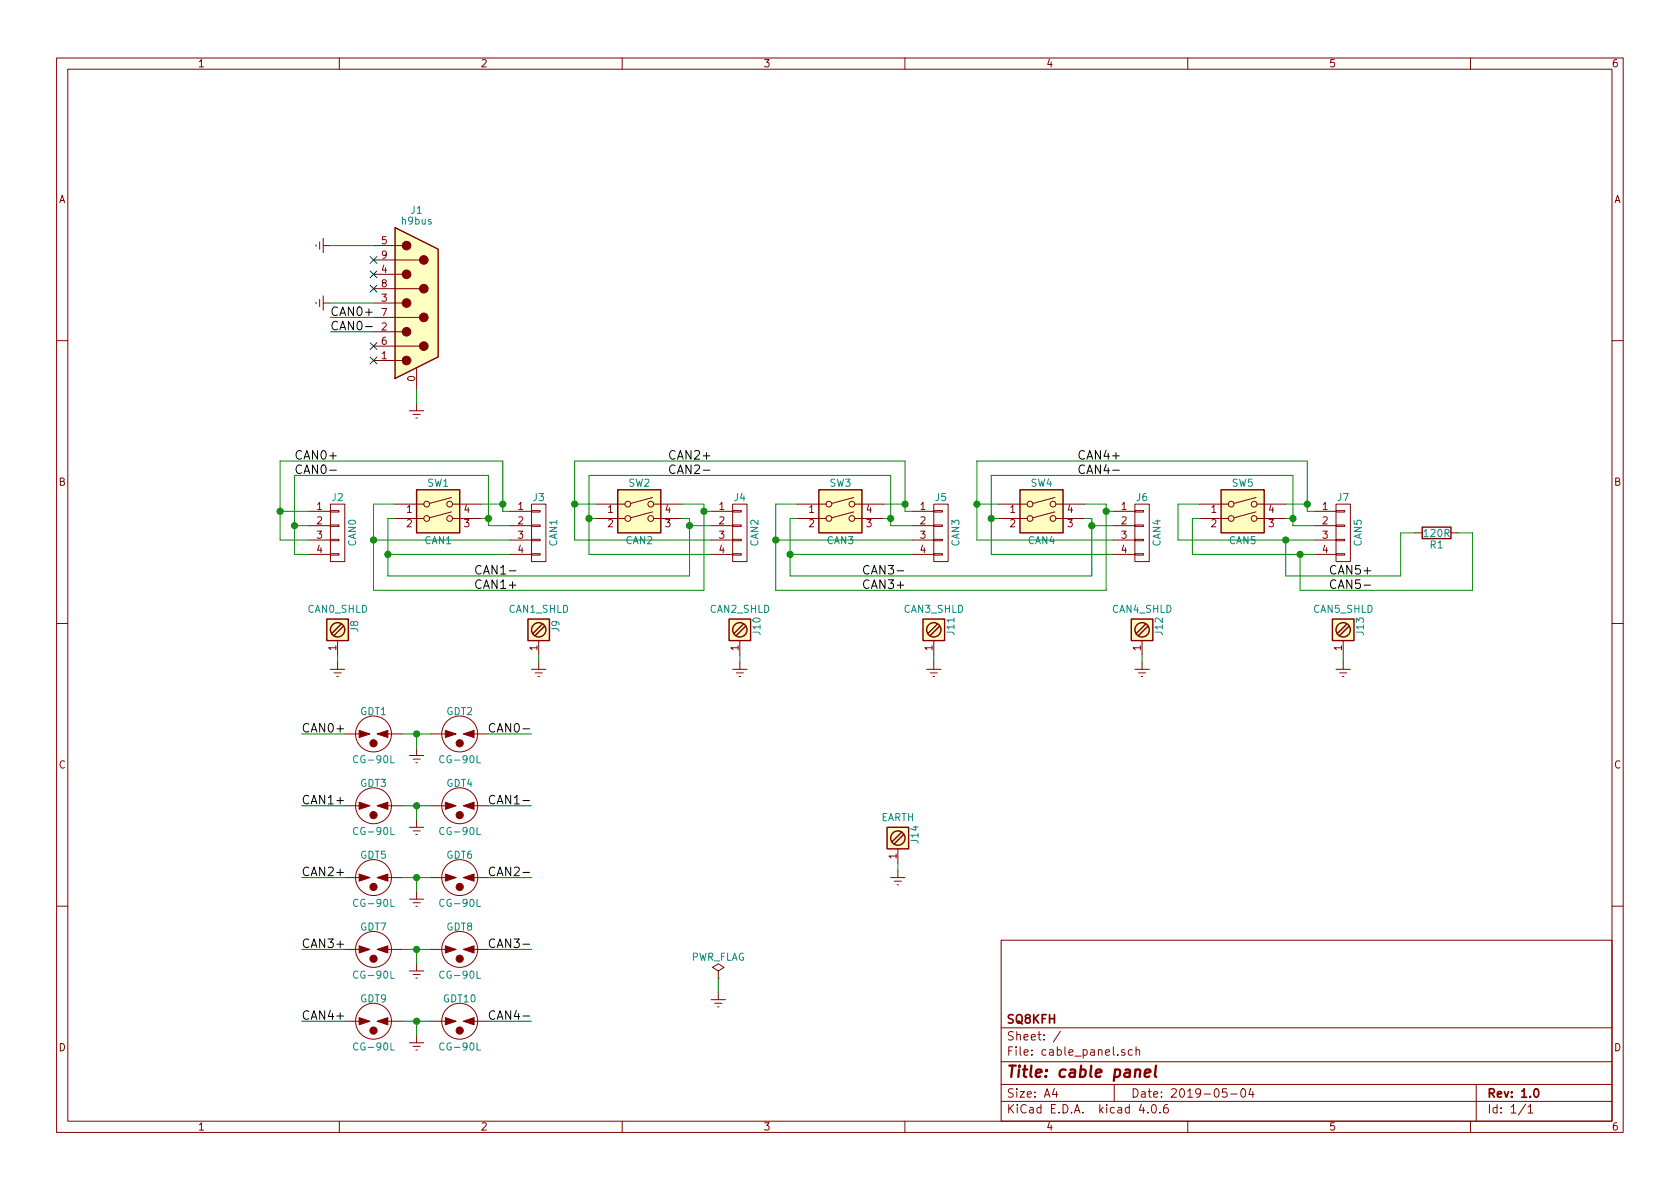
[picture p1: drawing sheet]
EESchema Schematic File Version 2
LIBS:power
LIBS:device
LIBS:transistors
LIBS:conn
LIBS:linear
LIBS:regul
LIBS:74xx
LIBS:cmos4000
LIBS:adc-dac
LIBS:memory
LIBS:xilinx
LIBS:microcontrollers
LIBS:dsp
LIBS:microchip
LIBS:analog_switches
LIBS:motorola
LIBS:texas
LIBS:intel
LIBS:audio
LIBS:interface
LIBS:digital-audio
LIBS:philips
LIBS:display
LIBS:cypress
LIBS:siliconi
LIBS:opto
LIBS:atmel
LIBS:contrib
LIBS:valves
LIBS:kfhlib
LIBS:switches
LIBS:cable_panel-cache
EELAYER 25 0
EELAYER END
$Descr A4 11693 8268
encoding utf-8
Sheet 1 1
Title "cable panel"
Date "2019-05-04"
Rev "1.0"
Comp "SQ8KFH"
Comment1 ""
Comment2 ""
Comment3 ""
Comment4 ""
$EndDescr
$Comp
L CONN_01X04 J2
U 1 1
P 2350 3700
F 0 "J2" H 2350 3950 50  0000 C CNN
F 1 "CAN0" V 2450 3700 50  0000 C CNN
F 2 "kfhlib:PCB-PLUS" H 2350 3700 50  0001 C CNN
F 3 "" H 2350 3700 50  0001 C CNN
	1    2350 3700
	1    0    0    -1  
$EndComp
$Comp
L CONN_01X04 J3
U 1 1
P 3750 3700
F 0 "J3" H 3750 3950 50  0000 C CNN
F 1 "CAN1" V 3850 3700 50  0000 C CNN
F 2 "kfhlib:PCB-PLUS" H 3750 3700 50  0001 C CNN
F 3 "" H 3750 3700 50  0001 C CNN
	1    3750 3700
	1    0    0    -1  
$EndComp
$Comp
L CONN_01X04 J4
U 1 1
P 5150 3700
F 0 "J4" H 5150 3950 50  0000 C CNN
F 1 "CAN2" V 5250 3700 50  0000 C CNN
F 2 "kfhlib:PCB-PLUS" H 5150 3700 50  0001 C CNN
F 3 "" H 5150 3700 50  0001 C CNN
	1    5150 3700
	1    0    0    -1  
$EndComp
$Comp
L CONN_01X04 J5
U 1 1
P 6550 3700
F 0 "J5" H 6550 3950 50  0000 C CNN
F 1 "CAN3" V 6650 3700 50  0000 C CNN
F 2 "kfhlib:PCB-PLUS" H 6550 3700 50  0001 C CNN
F 3 "" H 6550 3700 50  0001 C CNN
	1    6550 3700
	1    0    0    -1  
$EndComp
$Comp
L CONN_01X04 J6
U 1 1
P 7950 3700
F 0 "J6" H 7950 3950 50  0000 C CNN
F 1 "CAN4" V 8050 3700 50  0000 C CNN
F 2 "kfhlib:PCB-PLUS" H 7950 3700 50  0001 C CNN
F 3 "" H 7950 3700 50  0001 C CNN
	1    7950 3700
	1    0    0    -1  
$EndComp
$Comp
L CONN_01X04 J7
U 1 1
P 9350 3700
F 0 "J7" H 9350 3950 50  0000 C CNN
F 1 "CAN5" V 9450 3700 50  0000 C CNN
F 2 "kfhlib:PCB-PLUS" H 9350 3700 50  0001 C CNN
F 3 "" H 9350 3700 50  0001 C CNN
	1    9350 3700
	1    0    0    -1  
$EndComp
$Comp
L DB9_MALE_MountingHoles J1
U 1 1
P 2900 2100
F 0 "J1" H 2900 2750 50  0000 C CNN
F 1 "h9bus" H 2900 2675 50  0000 C CNN
F 2 "Connectors:DB9MD" H 2900 2100 50  0001 C CNN
F 3 "" H 2900 2100 50  0001 C CNN
	1    2900 2100
	1    0    0    -1  
$EndComp
$Comp
L R R1
U 1 1
P 10000 3700
F 0 "R1" V 10080 3700 50  0000 C CNN
F 1 "120R" V 10000 3700 50  0000 C CNN
F 2 "Resistors_SMD:R_1206_HandSoldering" V 9930 3700 50  0001 C CNN
F 3 "" H 10000 3700 50  0001 C CNN
	1    10000 3700
	0    1    1    0   
$EndComp
$Comp
L Screw_Terminal_1x01 J14
U 1 1
P 6250 5800
F 0 "J14" H 6250 5950 50  0000 C TNN
F 1 "EARTH" V 6100 5800 50  0000 C TNN
F 2 "kfhlib:Screw_Terminal_M4" H 6250 5675 50  0001 C CNN
F 3 "" H 6250 5700 50  0001 C CNN
	1    6250 5800
	0    1    1    0   
$EndComp
$Comp
L Earth #PWR01
U 1 1
P 2300 2100
F 0 "#PWR01" H 2300 1850 50  0001 C CNN
F 1 "Earth" H 2300 1950 50  0001 C CNN
F 2 "" H 2300 2100 50  0001 C CNN
F 3 "" H 2300 2100 50  0001 C CNN
	1    2300 2100
	0    1    1    0   
$EndComp
$Comp
L Earth #PWR02
U 1 1
P 2900 2800
F 0 "#PWR02" H 2900 2550 50  0001 C CNN
F 1 "Earth" H 2900 2650 50  0001 C CNN
F 2 "" H 2900 2800 50  0001 C CNN
F 3 "" H 2900 2800 50  0001 C CNN
	1    2900 2800
	1    0    0    -1  
$EndComp
$Comp
L Earth #PWR03
U 1 1
P 2300 1700
F 0 "#PWR03" H 2300 1450 50  0001 C CNN
F 1 "Earth" H 2300 1550 50  0001 C CNN
F 2 "" H 2300 1700 50  0001 C CNN
F 3 "" H 2300 1700 50  0001 C CNN
	1    2300 1700
	0    1    1    0   
$EndComp
NoConn ~ 2600 2500
NoConn ~ 2600 2400
NoConn ~ 2600 2000
NoConn ~ 2600 1900
NoConn ~ 2600 1800
$Comp
L SW_DIP_x02 SW1
U 1 1
P 3050 3600
F 0 "SW1" H 3050 3850 50  0000 C CNN
F 1 "CAN1" H 3050 3450 50  0000 C CNN
F 2 "Buttons_Switches_THT:SW_DIP_x2_W7.62mm_Slide_LowProfile" H 3050 3600 50  0001 C CNN
F 3 "" H 3050 3600 50  0001 C CNN
	1    3050 3600
	1    0    0    -1  
$EndComp
$Comp
L SW_DIP_x02 SW4
U 1 1
P 7250 3600
F 0 "SW4" H 7250 3850 50  0000 C CNN
F 1 "CAN4" H 7250 3450 50  0000 C CNN
F 2 "Buttons_Switches_THT:SW_DIP_x2_W7.62mm_Slide_LowProfile" H 7250 3600 50  0001 C CNN
F 3 "" H 7250 3600 50  0001 C CNN
	1    7250 3600
	1    0    0    -1  
$EndComp
$Comp
L SW_DIP_x02 SW3
U 1 1
P 5850 3600
F 0 "SW3" H 5850 3850 50  0000 C CNN
F 1 "CAN3" H 5850 3450 50  0000 C CNN
F 2 "Buttons_Switches_THT:SW_DIP_x2_W7.62mm_Slide_LowProfile" H 5850 3600 50  0001 C CNN
F 3 "" H 5850 3600 50  0001 C CNN
	1    5850 3600
	1    0    0    -1  
$EndComp
$Comp
L SW_DIP_x02 SW2
U 1 1
P 4450 3600
F 0 "SW2" H 4450 3850 50  0000 C CNN
F 1 "CAN2" H 4450 3450 50  0000 C CNN
F 2 "Buttons_Switches_THT:SW_DIP_x2_W7.62mm_Slide_LowProfile" H 4450 3600 50  0001 C CNN
F 3 "" H 4450 3600 50  0001 C CNN
	1    4450 3600
	1    0    0    -1  
$EndComp
$Comp
L SW_DIP_x02 SW5
U 1 1
P 8650 3600
F 0 "SW5" H 8650 3850 50  0000 C CNN
F 1 "CAN5" H 8650 3450 50  0000 C CNN
F 2 "Buttons_Switches_THT:SW_DIP_x2_W7.62mm_Slide_LowProfile" H 8650 3600 50  0001 C CNN
F 3 "" H 8650 3600 50  0001 C CNN
	1    8650 3600
	1    0    0    -1  
$EndComp
Wire Wire Line
	2300 2100 2600 2100
Wire Wire Line
	2300 1700 2600 1700
Wire Wire Line
	3350 3600 3400 3600
Wire Wire Line
	3400 3300 3400 3650
Wire Wire Line
	3400 3650 3550 3650
Wire Wire Line
	3350 3500 3500 3500
Wire Wire Line
	3500 3200 3500 3550
Wire Wire Line
	3500 3550 3550 3550
Wire Wire Line
	3550 3750 2600 3750
Wire Wire Line
	2600 3500 2600 4100
Wire Wire Line
	2600 3500 2750 3500
Wire Wire Line
	3550 3850 2700 3850
Wire Wire Line
	2700 3600 2700 4000
Wire Wire Line
	2700 3600 2750 3600
Wire Wire Line
	4750 3500 4900 3500
Wire Wire Line
	4900 3500 4900 4100
Wire Wire Line
	4900 3550 4950 3550
Wire Wire Line
	4750 3600 4800 3600
Wire Wire Line
	4800 3600 4800 4000
Wire Wire Line
	4800 3650 4950 3650
Wire Wire Line
	6150 3500 6300 3500
Wire Wire Line
	6300 3200 6300 3550
Wire Wire Line
	6300 3550 6350 3550
Wire Wire Line
	6150 3600 6200 3600
Wire Wire Line
	6200 3300 6200 3650
Wire Wire Line
	6200 3650 6350 3650
Wire Wire Line
	7550 3500 7700 3500
Wire Wire Line
	7700 3500 7700 4100
Wire Wire Line
	7700 3550 7750 3550
Wire Wire Line
	7550 3600 7600 3600
Wire Wire Line
	7600 3600 7600 4000
Wire Wire Line
	7600 3650 7750 3650
Wire Wire Line
	8950 3500 9100 3500
Wire Wire Line
	9100 3200 9100 3550
Wire Wire Line
	9100 3550 9150 3550
Wire Wire Line
	8950 3600 9000 3600
Wire Wire Line
	9000 3300 9000 3650
Wire Wire Line
	9000 3650 9150 3650
Wire Wire Line
	4000 3750 4950 3750
Wire Wire Line
	4000 3200 4000 3750
Wire Wire Line
	4000 3500 4150 3500
Wire Wire Line
	4100 3850 4950 3850
Wire Wire Line
	4100 3300 4100 3850
Wire Wire Line
	4100 3600 4150 3600
Wire Wire Line
	6350 3750 5400 3750
Wire Wire Line
	5400 3500 5400 4100
Wire Wire Line
	5400 3500 5550 3500
Wire Wire Line
	6350 3850 5500 3850
Wire Wire Line
	5500 3600 5500 4000
Wire Wire Line
	5500 3600 5550 3600
Wire Wire Line
	6800 3750 7750 3750
Wire Wire Line
	6800 3200 6800 3750
Wire Wire Line
	6800 3500 6950 3500
Wire Wire Line
	6900 3850 7750 3850
Wire Wire Line
	6900 3300 6900 3850
Wire Wire Line
	6900 3600 6950 3600
Wire Wire Line
	8200 3750 9150 3750
Wire Wire Line
	8200 3750 8200 3500
Wire Wire Line
	8200 3500 8350 3500
Wire Wire Line
	8300 3850 9150 3850
Wire Wire Line
	8300 3850 8300 3600
Wire Wire Line
	8300 3600 8350 3600
Wire Wire Line
	10150 3700 10250 3700
Wire Wire Line
	10250 3700 10250 4100
Wire Wire Line
	10250 4100 9050 4100
Wire Wire Line
	9050 4100 9050 3850
Connection ~ 9050 3850
Wire Wire Line
	9850 3700 9750 3700
Wire Wire Line
	9750 3700 9750 4000
Wire Wire Line
	9750 4000 8950 4000
Wire Wire Line
	8950 4000 8950 3750
Connection ~ 8950 3750
Wire Wire Line
	6800 3200 9100 3200
Connection ~ 9100 3500
Connection ~ 6800 3500
Wire Wire Line
	6900 3300 9000 3300
Connection ~ 9000 3600
Connection ~ 6900 3600
Wire Wire Line
	5500 4000 7600 4000
Connection ~ 5500 3850
Connection ~ 7600 3650
Wire Wire Line
	5400 4100 7700 4100
Connection ~ 5400 3750
Connection ~ 7700 3550
Wire Wire Line
	6300 3200 4000 3200
Connection ~ 4000 3500
Connection ~ 6300 3500
Wire Wire Line
	6200 3300 4100 3300
Connection ~ 4100 3600
Connection ~ 6200 3600
Wire Wire Line
	4900 4100 2600 4100
Connection ~ 2600 3750
Connection ~ 4900 3550
Wire Wire Line
	4800 4000 2700 4000
Connection ~ 2700 3850
Connection ~ 4800 3650
Wire Wire Line
	3500 3200 1950 3200
Wire Wire Line
	1950 3200 1950 3750
Wire Wire Line
	1950 3750 2150 3750
Connection ~ 3500 3500
Wire Wire Line
	2150 3550 1950 3550
Connection ~ 1950 3550
Wire Wire Line
	3400 3300 2050 3300
Wire Wire Line
	2050 3300 2050 3850
Wire Wire Line
	2050 3650 2150 3650
Connection ~ 3400 3600
Wire Wire Line
	2050 3850 2150 3850
Connection ~ 2050 3650
Text Label 2050 3200 0    60   ~ 0
CAN0+
Text Label 2050 3300 0    60   ~ 0
CAN0-
Text Label 3300 4100 0    60   ~ 0
CAN1+
Text Label 3300 4000 0    60   ~ 0
CAN1-
Text Label 4650 3200 0    60   ~ 0
CAN2+
Text Label 4650 3300 0    60   ~ 0
CAN2-
Text Label 6000 4100 0    60   ~ 0
CAN3+
Text Label 6000 4000 0    60   ~ 0
CAN3-
Text Label 7500 3200 0    60   ~ 0
CAN4+
Text Label 7500 3300 0    60   ~ 0
CAN4-
Text Label 9250 4000 0    60   ~ 0
CAN5+
Text Label 9250 4100 0    60   ~ 0
CAN5-
Wire Wire Line
	6250 6000 6250 6050
$Comp
L Screw_Terminal_1x01 J8
U 1 1
P 2350 4350
F 0 "J8" H 2350 4500 50  0000 C TNN
F 1 "CAN0_SHLD" V 2200 4350 50  0000 C TNN
F 2 "Wire_Pads:SolderWirePad_single_1-2mmDrill" H 2350 4225 50  0001 C CNN
F 3 "" H 2350 4250 50  0001 C CNN
	1    2350 4350
	0    1    1    0   
$EndComp
$Comp
L Earth #PWR04
U 1 1
P 2350 4600
F 0 "#PWR04" H 2350 4350 50  0001 C CNN
F 1 "Earth" H 2350 4450 50  0001 C CNN
F 2 "" H 2350 4600 50  0001 C CNN
F 3 "" H 2350 4600 50  0001 C CNN
	1    2350 4600
	1    0    0    -1  
$EndComp
Wire Wire Line
	2350 4600 2350 4550
$Comp
L Screw_Terminal_1x01 J9
U 1 1
P 3750 4350
F 0 "J9" H 3750 4500 50  0000 C TNN
F 1 "CAN1_SHLD" V 3600 4350 50  0000 C TNN
F 2 "Wire_Pads:SolderWirePad_single_1-2mmDrill" H 3750 4225 50  0001 C CNN
F 3 "" H 3750 4250 50  0001 C CNN
	1    3750 4350
	0    1    1    0   
$EndComp
$Comp
L Earth #PWR05
U 1 1
P 3750 4600
F 0 "#PWR05" H 3750 4350 50  0001 C CNN
F 1 "Earth" H 3750 4450 50  0001 C CNN
F 2 "" H 3750 4600 50  0001 C CNN
F 3 "" H 3750 4600 50  0001 C CNN
	1    3750 4600
	1    0    0    -1  
$EndComp
Wire Wire Line
	3750 4600 3750 4550
$Comp
L Screw_Terminal_1x01 J10
U 1 1
P 5150 4350
F 0 "J10" H 5150 4500 50  0000 C TNN
F 1 "CAN2_SHLD" V 5000 4350 50  0000 C TNN
F 2 "Wire_Pads:SolderWirePad_single_1-2mmDrill" H 5150 4225 50  0001 C CNN
F 3 "" H 5150 4250 50  0001 C CNN
	1    5150 4350
	0    1    1    0   
$EndComp
$Comp
L Earth #PWR06
U 1 1
P 5150 4600
F 0 "#PWR06" H 5150 4350 50  0001 C CNN
F 1 "Earth" H 5150 4450 50  0001 C CNN
F 2 "" H 5150 4600 50  0001 C CNN
F 3 "" H 5150 4600 50  0001 C CNN
	1    5150 4600
	1    0    0    -1  
$EndComp
Wire Wire Line
	5150 4600 5150 4550
$Comp
L Screw_Terminal_1x01 J11
U 1 1
P 6500 4350
F 0 "J11" H 6500 4500 50  0000 C TNN
F 1 "CAN3_SHLD" V 6350 4350 50  0000 C TNN
F 2 "Wire_Pads:SolderWirePad_single_1-2mmDrill" H 6500 4225 50  0001 C CNN
F 3 "" H 6500 4250 50  0001 C CNN
	1    6500 4350
	0    1    1    0   
$EndComp
$Comp
L Earth #PWR07
U 1 1
P 6500 4600
F 0 "#PWR07" H 6500 4350 50  0001 C CNN
F 1 "Earth" H 6500 4450 50  0001 C CNN
F 2 "" H 6500 4600 50  0001 C CNN
F 3 "" H 6500 4600 50  0001 C CNN
	1    6500 4600
	1    0    0    -1  
$EndComp
Wire Wire Line
	6500 4600 6500 4550
$Comp
L Screw_Terminal_1x01 J12
U 1 1
P 7950 4350
F 0 "J12" H 7950 4500 50  0000 C TNN
F 1 "CAN4_SHLD" V 7800 4350 50  0000 C TNN
F 2 "Wire_Pads:SolderWirePad_single_1-2mmDrill" H 7950 4225 50  0001 C CNN
F 3 "" H 7950 4250 50  0001 C CNN
	1    7950 4350
	0    1    1    0   
$EndComp
$Comp
L Earth #PWR08
U 1 1
P 7950 4600
F 0 "#PWR08" H 7950 4350 50  0001 C CNN
F 1 "Earth" H 7950 4450 50  0001 C CNN
F 2 "" H 7950 4600 50  0001 C CNN
F 3 "" H 7950 4600 50  0001 C CNN
	1    7950 4600
	1    0    0    -1  
$EndComp
Wire Wire Line
	7950 4600 7950 4550
$Comp
L Screw_Terminal_1x01 J13
U 1 1
P 9350 4350
F 0 "J13" H 9350 4500 50  0000 C TNN
F 1 "CAN5_SHLD" V 9200 4350 50  0000 C TNN
F 2 "Wire_Pads:SolderWirePad_single_1-2mmDrill" H 9350 4225 50  0001 C CNN
F 3 "" H 9350 4250 50  0001 C CNN
	1    9350 4350
	0    1    1    0   
$EndComp
$Comp
L Earth #PWR09
U 1 1
P 9350 4600
F 0 "#PWR09" H 9350 4350 50  0001 C CNN
F 1 "Earth" H 9350 4450 50  0001 C CNN
F 2 "" H 9350 4600 50  0001 C CNN
F 3 "" H 9350 4600 50  0001 C CNN
	1    9350 4600
	1    0    0    -1  
$EndComp
Wire Wire Line
	9350 4600 9350 4550
Wire Wire Line
	2900 2700 2900 2800
$Comp
L GDT GDT4
U 1 1
P 3200 5600
F 0 "GDT4" H 3200 5760 50  0000 C CNN
F 1 "CG-90L" H 3200 5425 50  0000 C CNN
F 2 "Capacitors_THT:C_Disc_D7.5mm_W5.0mm_P10.00mm" H 3200 5540 50  0001 C CNN
F 3 "" V 3200 5600 50  0001 C CNN
	1    3200 5600
	1    0    0    -1  
$EndComp
$Comp
L GDT GDT3
U 1 1
P 2600 5600
F 0 "GDT3" H 2600 5760 50  0000 C CNN
F 1 "CG-90L" H 2600 5425 50  0000 C CNN
F 2 "Capacitors_THT:C_Disc_D7.5mm_W5.0mm_P10.00mm" H 2600 5540 50  0001 C CNN
F 3 "" V 2600 5600 50  0001 C CNN
	1    2600 5600
	1    0    0    -1  
$EndComp
Text Label 2100 5100 0    60   ~ 0
CAN0+
Text Label 3700 5100 2    60   ~ 0
CAN0-
$Comp
L Earth #PWR010
U 1 1
P 2900 5700
F 0 "#PWR010" H 2900 5450 50  0001 C CNN
F 1 "Earth" H 2900 5550 50  0001 C CNN
F 2 "" H 2900 5700 50  0001 C CNN
F 3 "" H 2900 5700 50  0001 C CNN
	1    2900 5700
	1    0    0    -1  
$EndComp
$Comp
L GDT GDT5
U 1 1
P 2600 6100
F 0 "GDT5" H 2600 6260 50  0000 C CNN
F 1 "CG-90L" H 2600 5925 50  0000 C CNN
F 2 "Capacitors_THT:C_Disc_D7.5mm_W5.0mm_P10.00mm" H 2600 6040 50  0001 C CNN
F 3 "" V 2600 6100 50  0001 C CNN
	1    2600 6100
	1    0    0    -1  
$EndComp
$Comp
L GDT GDT6
U 1 1
P 3200 6100
F 0 "GDT6" H 3200 6260 50  0000 C CNN
F 1 "CG-90L" H 3200 5925 50  0000 C CNN
F 2 "Capacitors_THT:C_Disc_D7.5mm_W5.0mm_P10.00mm" H 3200 6040 50  0001 C CNN
F 3 "" V 3200 6100 50  0001 C CNN
	1    3200 6100
	1    0    0    -1  
$EndComp
$Comp
L Earth #PWR011
U 1 1
P 2900 6200
F 0 "#PWR011" H 2900 5950 50  0001 C CNN
F 1 "Earth" H 2900 6050 50  0001 C CNN
F 2 "" H 2900 6200 50  0001 C CNN
F 3 "" H 2900 6200 50  0001 C CNN
	1    2900 6200
	1    0    0    -1  
$EndComp
Text Label 3700 6600 2    60   ~ 0
CAN3-
Text Label 2100 6600 0    60   ~ 0
CAN3+
$Comp
L GDT GDT1
U 1 1
P 2600 5100
F 0 "GDT1" H 2600 5260 50  0000 C CNN
F 1 "CG-90L" H 2600 4925 50  0000 C CNN
F 2 "Capacitors_THT:C_Disc_D7.5mm_W5.0mm_P10.00mm" H 2600 5040 50  0001 C CNN
F 3 "" V 2600 5100 50  0001 C CNN
	1    2600 5100
	1    0    0    -1  
$EndComp
$Comp
L GDT GDT2
U 1 1
P 3200 5100
F 0 "GDT2" H 3200 5260 50  0000 C CNN
F 1 "CG-90L" H 3200 4925 50  0000 C CNN
F 2 "Capacitors_THT:C_Disc_D7.5mm_W5.0mm_P10.00mm" H 3200 5040 50  0001 C CNN
F 3 "" V 3200 5100 50  0001 C CNN
	1    3200 5100
	1    0    0    -1  
$EndComp
$Comp
L GDT GDT7
U 1 1
P 2600 6600
F 0 "GDT7" H 2600 6760 50  0000 C CNN
F 1 "CG-90L" H 2600 6425 50  0000 C CNN
F 2 "Capacitors_THT:C_Disc_D7.5mm_W5.0mm_P10.00mm" H 2600 6540 50  0001 C CNN
F 3 "" V 2600 6600 50  0001 C CNN
	1    2600 6600
	1    0    0    -1  
$EndComp
$Comp
L GDT GDT8
U 1 1
P 3200 6600
F 0 "GDT8" H 3200 6760 50  0000 C CNN
F 1 "CG-90L" H 3200 6425 50  0000 C CNN
F 2 "Capacitors_THT:C_Disc_D7.5mm_W5.0mm_P10.00mm" H 3200 6540 50  0001 C CNN
F 3 "" V 3200 6600 50  0001 C CNN
	1    3200 6600
	1    0    0    -1  
$EndComp
$Comp
L GDT GDT10
U 1 1
P 3200 7100
F 0 "GDT10" H 3200 7260 50  0000 C CNN
F 1 "CG-90L" H 3200 6925 50  0000 C CNN
F 2 "Capacitors_THT:C_Disc_D7.5mm_W5.0mm_P10.00mm" H 3200 7040 50  0001 C CNN
F 3 "" V 3200 7100 50  0001 C CNN
	1    3200 7100
	1    0    0    -1  
$EndComp
$Comp
L GDT GDT9
U 1 1
P 2600 7100
F 0 "GDT9" H 2600 7260 50  0000 C CNN
F 1 "CG-90L" H 2600 6925 50  0000 C CNN
F 2 "Capacitors_THT:C_Disc_D7.5mm_W5.0mm_P10.00mm" H 2600 7040 50  0001 C CNN
F 3 "" V 2600 7100 50  0001 C CNN
	1    2600 7100
	1    0    0    -1  
$EndComp
$Comp
L Earth #PWR012
U 1 1
P 2900 6700
F 0 "#PWR012" H 2900 6450 50  0001 C CNN
F 1 "Earth" H 2900 6550 50  0001 C CNN
F 2 "" H 2900 6700 50  0001 C CNN
F 3 "" H 2900 6700 50  0001 C CNN
	1    2900 6700
	1    0    0    -1  
$EndComp
$Comp
L Earth #PWR013
U 1 1
P 2900 7200
F 0 "#PWR013" H 2900 6950 50  0001 C CNN
F 1 "Earth" H 2900 7050 50  0001 C CNN
F 2 "" H 2900 7200 50  0001 C CNN
F 3 "" H 2900 7200 50  0001 C CNN
	1    2900 7200
	1    0    0    -1  
$EndComp
$Comp
L Earth #PWR014
U 1 1
P 2900 5200
F 0 "#PWR014" H 2900 4950 50  0001 C CNN
F 1 "Earth" H 2900 5050 50  0001 C CNN
F 2 "" H 2900 5200 50  0001 C CNN
F 3 "" H 2900 5200 50  0001 C CNN
	1    2900 5200
	1    0    0    -1  
$EndComp
Text Label 3700 5600 2    60   ~ 0
CAN1-
Text Label 2100 5600 0    60   ~ 0
CAN1+
Text Label 3700 6100 2    60   ~ 0
CAN2-
Text Label 2100 7100 0    60   ~ 0
CAN4+
Text Label 3700 7100 2    60   ~ 0
CAN4-
Text Label 2100 6100 0    60   ~ 0
CAN2+
Wire Wire Line
	2800 5100 3000 5100
Wire Wire Line
	2900 5200 2900 5100
Connection ~ 2900 5100
Wire Wire Line
	2100 5100 2400 5100
Wire Wire Line
	3400 5100 3700 5100
Wire Wire Line
	3700 5600 3400 5600
Wire Wire Line
	2800 5600 3000 5600
Wire Wire Line
	2400 5600 2100 5600
Wire Wire Line
	2900 5700 2900 5600
Connection ~ 2900 5600
Wire Wire Line
	3700 6100 3400 6100
Wire Wire Line
	2100 6100 2400 6100
Wire Wire Line
	2800 6100 3000 6100
Wire Wire Line
	2900 6200 2900 6100
Connection ~ 2900 6100
Wire Wire Line
	2100 6600 2400 6600
Wire Wire Line
	2800 6600 3000 6600
Wire Wire Line
	3700 6600 3400 6600
Wire Wire Line
	2900 6700 2900 6600
Connection ~ 2900 6600
Wire Wire Line
	3700 7100 3400 7100
Wire Wire Line
	2800 7100 3000 7100
Wire Wire Line
	2400 7100 2100 7100
Wire Wire Line
	2900 7200 2900 7100
Connection ~ 2900 7100
Text Label 2300 2200 0    60   ~ 0
CAN0+
Text Label 2300 2300 0    60   ~ 0
CAN0-
Wire Wire Line
	2300 2200 2600 2200
Wire Wire Line
	2600 2300 2300 2300
$Comp
L PWR_FLAG #FLG015
U 1 1
P 5000 6800
F 0 "#FLG015" H 5000 6875 50  0001 C CNN
F 1 "PWR_FLAG" H 5000 6950 50  0000 C CNN
F 2 "" H 5000 6800 50  0001 C CNN
F 3 "" H 5000 6800 50  0001 C CNN
	1    5000 6800
	1    0    0    -1  
$EndComp
$Comp
L Earth #PWR016
U 1 1
P 5000 6900
F 0 "#PWR016" H 5000 6650 50  0001 C CNN
F 1 "Earth" H 5000 6750 50  0001 C CNN
F 2 "" H 5000 6900 50  0001 C CNN
F 3 "" H 5000 6900 50  0001 C CNN
	1    5000 6900
	1    0    0    -1  
$EndComp
Wire Wire Line
	5000 6800 5000 6900
$Comp
L Earth #PWR017
U 1 1
P 6250 6050
F 0 "#PWR017" H 6250 5800 50  0001 C CNN
F 1 "Earth" H 6250 5900 50  0001 C CNN
F 2 "" H 6250 6050 50  0001 C CNN
F 3 "" H 6250 6050 50  0001 C CNN
	1    6250 6050
	1    0    0    -1  
$EndComp
$EndSCHEMATC
